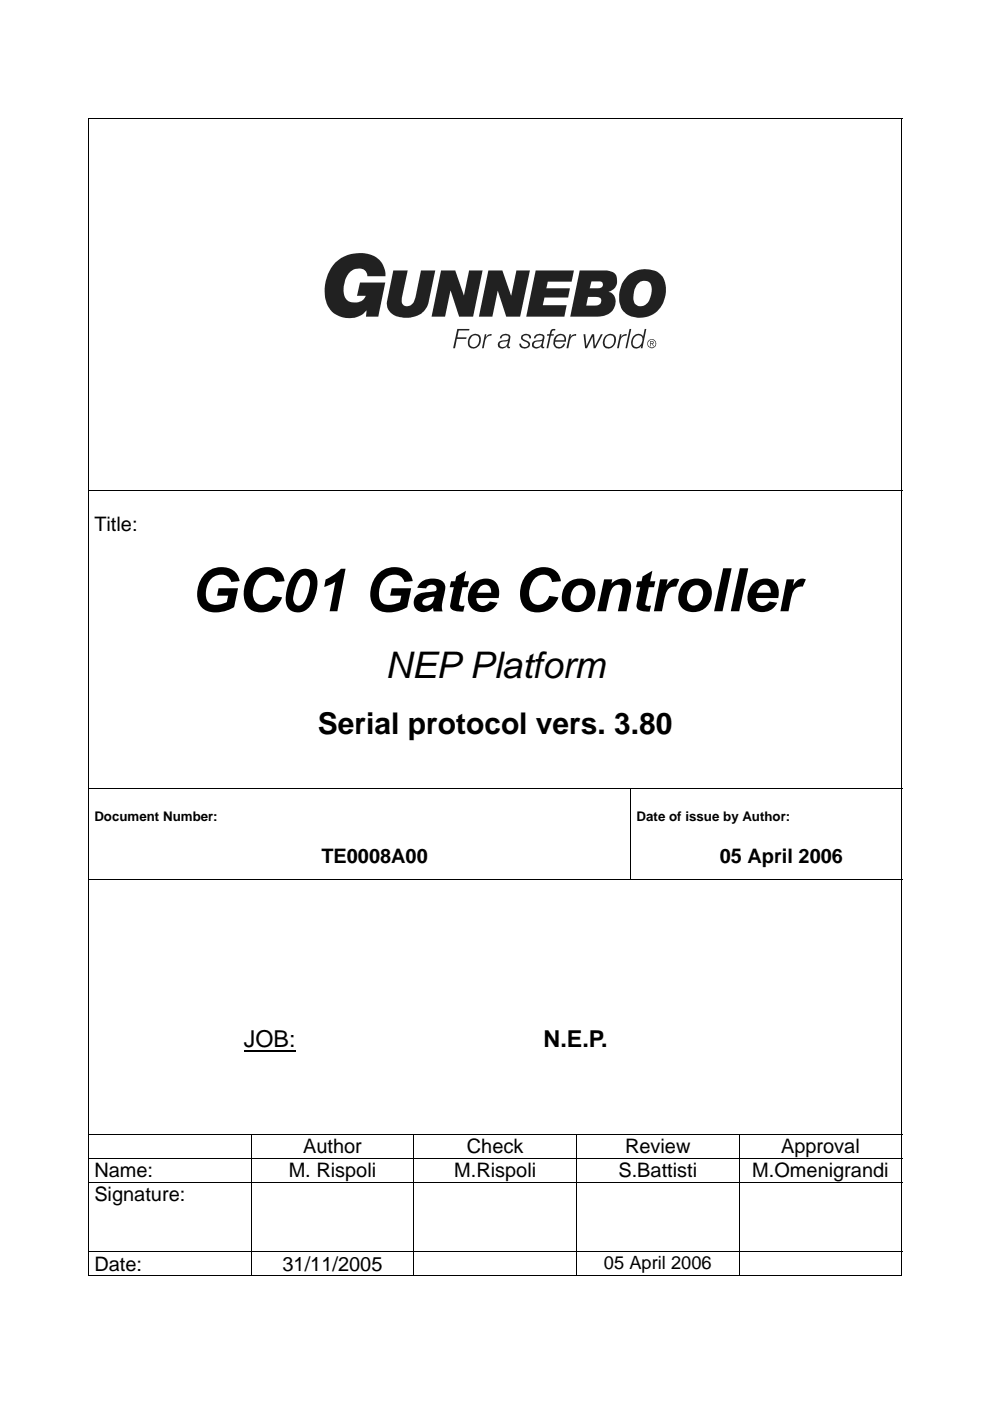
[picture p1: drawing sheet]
<svg xmlns="http://www.w3.org/2000/svg" width="210mm" height="297mm" viewBox="0 0 210 297" stroke-linecap="round" stroke-linejoin="round" font-family="sans-serif">
<path d="M18.7 25h.2v.2h-.2zM191.2 25h.1v.2h-.1z" fill="#000"/>
<path d="M18.7 25.1h172.6M18.8 25.2v28.3M191.2 25.2v28.3" fill="none" stroke="#000" stroke-width=".21"/>
<g fill="#212125">
<path d="M71.1 55.6a7.1 7.1 0 0 1 9.4-.5l.6 .8 .4 1 .2 1.7h-3.8a1.68 1.68 0 0 0-2.3-1.6 3.3 3.3 0 0 0-2.5 2.9 3.3 3.3 0 0 0 .8 4 2.67 2.67 0 0 0 3.7-1.2h-1.9l.6-2.8h5.4l-1.5 7.2h-2.6l.1-1.3a5.1 5.1 0 0 1-5.8 1.2 5.1 5.1 0 0 1-3.1-5.1 9.2 9.2 0 0 1 2.3-6.3z" fill-rule="evenodd"/>
<path d="M83.4 57.3h3l-1.2 5.9a1.32 1.32 0 0 0 .7 1.7 1.32 1.32 0 0 0 1.7-.7l.5-1.1 1.2-5.8h3l-1.4 6.5a4.4 4.4 0 0 1-4.3 3.6 4.5 4.5 0 0 1-4-1.4 2.78 2.78 0 0 1-.5-2.4z" fill-rule="evenodd"/>
<path d="M93.5 57.3h3l1.9 5.4 1.1-5.4h2.8l-2 9.8h-3l-1.8-5.5-1.1 5.5h-2.9z" fill-rule="evenodd"/>
<path d="M103.5 57.3h3l1.9 5.4 1.1-5.4h2.9l-2.1 9.8h-3l-1.8-5.5-1.1 5.5h-2.9z" fill-rule="evenodd"/>
<path d="M113.6 57.3h8.1l-.5 2.4h-5.1l-.3 1.4h5l-.3 2h-5.1l-.3 1.6h5l-.4 2.4h-8.1z" fill-rule="evenodd"/>
<path d="M122.9 57.3h5.7a2.02 2.02 0 0 1 2.2 1.7 2.35 2.35 0 0 1-1.8 2.9 2.32 2.32 0 0 1 1 3.7 3.7 3.7 0 0 1-3.5 1.5h-5.6zM124.7 62.9l-.4 1.9h1.9a.96 .96 0 0 0 1.2-.6 .96 .96 0 0 0-.4-1.2zM125.4 59.7l-.4 1.4h1.7a.78 .78 0 0 0 1.1-.4 .78 .78 0 0 0-.5-1z" fill-rule="evenodd"/>
<path d="M133.1 58.4a5.5 5.5 0 0 1 6.9-.3 5.6 5.6 0 0 1 .3 6.6 5.3 5.3 0 0 1-8.1 1.3 6.1 6.1 0 0 1 .9-7.6zM135.3 60.1a4.4 4.4 0 0 0-.7 4.3 1.96 1.96 0 0 0 2 .4 1.96 1.96 0 0 0 1.3-1.7 3.1 3.1 0 0 0-.2-3.2 1.8 1.8 0 0 0-2.4 .2z" fill-rule="evenodd"/>
<path d="M137.2 72.9a.96 .96 0 0 0 1.9 0 .96 .96 0 0 0-1.9 0zM137.4 72.9a.82 .82 0 0 1 1.6 0 .82 .82 0 0 1-1.6 0zM137.8 72.3v1.1h.2v-.5h.2l.3 .5h.2l-.3-.5 .2-.3-.1-.2zM138 72.5h.4v.3h-.4z" fill-rule="evenodd"/>
</g>
<g fill="#212125">
<path d="M97 69.7h2.5v.4h-2.2l-.3 1.4h1.9l-.1 .4h-1.9l-.4 1.9h-.4z"/>
<path d="M102.8 70.9h.3l-.1 .7 .5-.6 .8-.2-.1 .4a1.15 1.15 0 0 0-1.4 1.1l-.2 1.5h-.4z"/>
<path d="M110.7 71.1a1.23 1.23 0 0 1 1.9 .4v.2h-.4a.71 .71 0 0 0-.7-.7 .71 .71 0 0 0-.7 .7l.6 .4a.86 .86 0 0 1 1 .8 .86 .86 0 0 1-.8 1 1.07 1.07 0 0 1-1.5-1h.4a.78 .78 0 0 0 .7 .7 .78 .78 0 0 0 .8-.7l-.1-.2a2.34 2.34 0 0 1-1.4-1z"/>
<path d="M116.8 69.9l.4-.2 .6 .1-.1 .3h-.4l-.3 .2-.1 .6h.6l-.1 .3h-.6l-.6 2.6h-.3l.6-2.6h-.5v-.3h.5z"/>
<path d="M120.8 70.9h.3l-.2 .7 .4-.6 .3-.1 .6-.1-.1 .4a1.11 1.11 0 0 0-1.3 1.1l-.3 1.5h-.4z"/>
<path d="M123.7 70.9h.4l.2 2.5 1.2-2.5h.5l.1 2.4 1.3-2.4h.4l-1.5 2.9h-.4l-.3-2.4-1.1 2.4h-.4z"/>
<path d="M131.4 70.9h.4l-.2 .7 .2-.4 .5-.3 .6-.1-.1 .4a1.15 1.15 0 0 0-1.3 1.1l-.3 1.5h-.4z"/>
<path d="M133.5 69.7h.3l-.9 4.1h-.3z"/>
<path d="M99.8 71.1a1.29 1.29 0 0 1 1.7-.1 1.29 1.29 0 0 1 .4 1.7 1.45 1.45 0 0 1-1.1 1.1 1.45 1.45 0 0 1-1.5-.4l-.1-1.1 .2-.7zM100 71.4a1.31 1.31 0 0 0 0 2.1 1.35 1.35 0 0 0 1.5-.8 1.35 1.35 0 0 0-.4-1.5l-.6-.1z"/>
<path d="M106.4 71a1.22 1.22 0 0 1 1.8 .4l-.4 2 .4 .1-.1 .3h-.4l-.2-.5a1.01 1.01 0 0 1-1.2 .6 1.01 1.01 0 0 1-.7-1.2l.3-.3 .7-.2a1.3 1.3 0 0 0 1.2-.3l.1-.4a.81 .81 0 0 0-.9-.4 .81 .81 0 0 0-.7 .6h-.3zM106 72.7a.62 .62 0 0 0 .1 .8 .62 .62 0 0 0 .8 0l.5-.3 .3-1-1.4 .3z"/>
<path d="M113.6 71a1.36 1.36 0 0 1 1.8 .2l-.3 2.2 .3 .1v.3h-.5l-.2-.5a.98 .98 0 0 1-1.2 .6 .98 .98 0 0 1-.6-1.2l.5-.4 1.3-.2a.52 .52 0 0 0 .4-.6 .52 .52 0 0 0-.6-.4l-.6 .1-.4 .5h-.3zM113.4 72.6a.61 .61 0 0 0-.1 .9 .61 .61 0 0 0 .9 0l.5-.4 .3-.9z"/>
<path d="M117.9 71.1a1.23 1.23 0 0 1 1.6-.2 1.23 1.23 0 0 1 .5 1.6h-2.3a.92 .92 0 0 0 .7 1.1 .92 .92 0 0 0 1.1-.7h.3a1.31 1.31 0 0 1-1.7 .9 1.31 1.31 0 0 1-.7-1.8zM118.1 71.4l-.4 .7h2a.87 .87 0 0 0-.5-1 .87 .87 0 0 0-1.1 .3z"/>
<path d="M128.5 71.1a1.29 1.29 0 0 1 1.7-.1 1.29 1.29 0 0 1 .3 1.7 1.35 1.35 0 0 1-1.4 1.2 1.35 1.35 0 0 1-1.3-1.2l.3-1.1zM128.6 71.4a1.37 1.37 0 0 0 .1 2.1 1.38 1.38 0 0 0 1.4-.5 1.38 1.38 0 0 0 0-1.5l-.2-.3-.5-.1z"/>
<path d="M134.2 71.4a1.17 1.17 0 0 1 1.1-.7 1.17 1.17 0 0 1 1 .7l.4-1.7h.3l-.8 4.1h-.4l.2-.5a1.22 1.22 0 0 1-1.7 .4 1.22 1.22 0 0 1-.4-1.7zM134.6 71.4a1.27 1.27 0 0 0 .1 2.2 1.47 1.47 0 0 0 1.2-2.4l-.8-.1z"/>
</g>
<g fill="none" stroke="#000" stroke-width=".21">
<path d="M18.8 53.5v50.5M191.2 53.5v50.5M18.7 104.1h172.6M18.8 104.1v63M191.2 104.1v63M18.7 167.2h172.6M18.8 167.3v19.1M133.7 167.3v19.1M191.2 167.3v19.1M18.7 186.5h172.6M18.8 186.6v53.9M191.2 186.6v53.9"/>
<path d="M18.7 240.5h172.6M18.7 245.6h172.6M18.7 250.6h172.6M18.8 240.6v4.9M18.8 245.7v4.8M18.8 250.7v14.6M53.3 240.6v4.9M53.3 245.7v4.8M53.3 250.7v14.6M87.8 240.6v4.9M87.8 245.7v4.8M87.8 250.7v14.6"/>
<path d="M122.2 240.6v4.9M122.2 245.7v4.8M122.2 250.7v14.6M156.7 240.6v4.9M156.7 245.7v4.8M156.7 250.7v14.6M191.2 240.6v4.9M191.2 245.7v4.8M191.2 250.7v14.6M18.7 265.4h172.6M18.7 270.5h34.5M18.8 265.5v5.1"/>
<path d="M53.3 265.5v5.1M53.3 270.5h34.4M87.8 265.5v5.1M87.8 270.5h34.4M122.2 265.5v5.1M122.3 270.5h34.4M156.7 265.5v5.1M156.8 270.5h34.4M191.2 265.5v5.1"/>
</g>
<path d="M51.7 222.7h11" fill="none" stroke="#000" stroke-width=".36"/>
<path d="M191.2 270.4h.1v.2h-.1z" fill="#000"/>
<text font-size="12.7" x="40.4" y="129.6">GC01 Gate Controller</text>
<text font-size="7.8" x="81.7" y="143.8">NEPPlatform</text>
<text font-size="6.3" x="67.4" y="155.6">Serial protocol vers. 3.80</text>
<g font-size="4.9">
<text x="51.7" y="222">JOB:</text>
<text x="115.3" y="222">N.E.P.</text>
</g>
<g font-size="4.2">
<text x="20" y="112.5">Title:</text>
<text x="68.1" y="182.9">TE0008A00</text>
<text x="152.6" y="182.9">05 April 2006</text>
<text x="64.3" y="244.5">Author</text>
<text x="99" y="244.5">Check</text>
<text x="132.5" y="244.5">Review</text>
<text x="165.6" y="244.5">Approval</text>
<text x="20" y="249.6">Name:</text>
<text x="61.2" y="249.6">M. Rispoli</text>
<text x="96.3" y="249.6">M.Rispoli</text>
<text x="131.1" y="249.6">S.Battisti</text>
<text x="159.5" y="249.6">M.Omenigrandi</text>
<text x="20" y="254.6">Signature:</text>
<text x="20" y="269.4">Date:</text>
<text x="59.9" y="269.4">31/11/2005</text>
</g>
<text font-size="3.9" x="128" y="269.1">05 April 2006</text>
<g font-size="2.8">
<text x="20" y="174.1">Document Number:</text>
<text x="135" y="174.1">Date of issue by Author:</text>
</g>
</svg>
